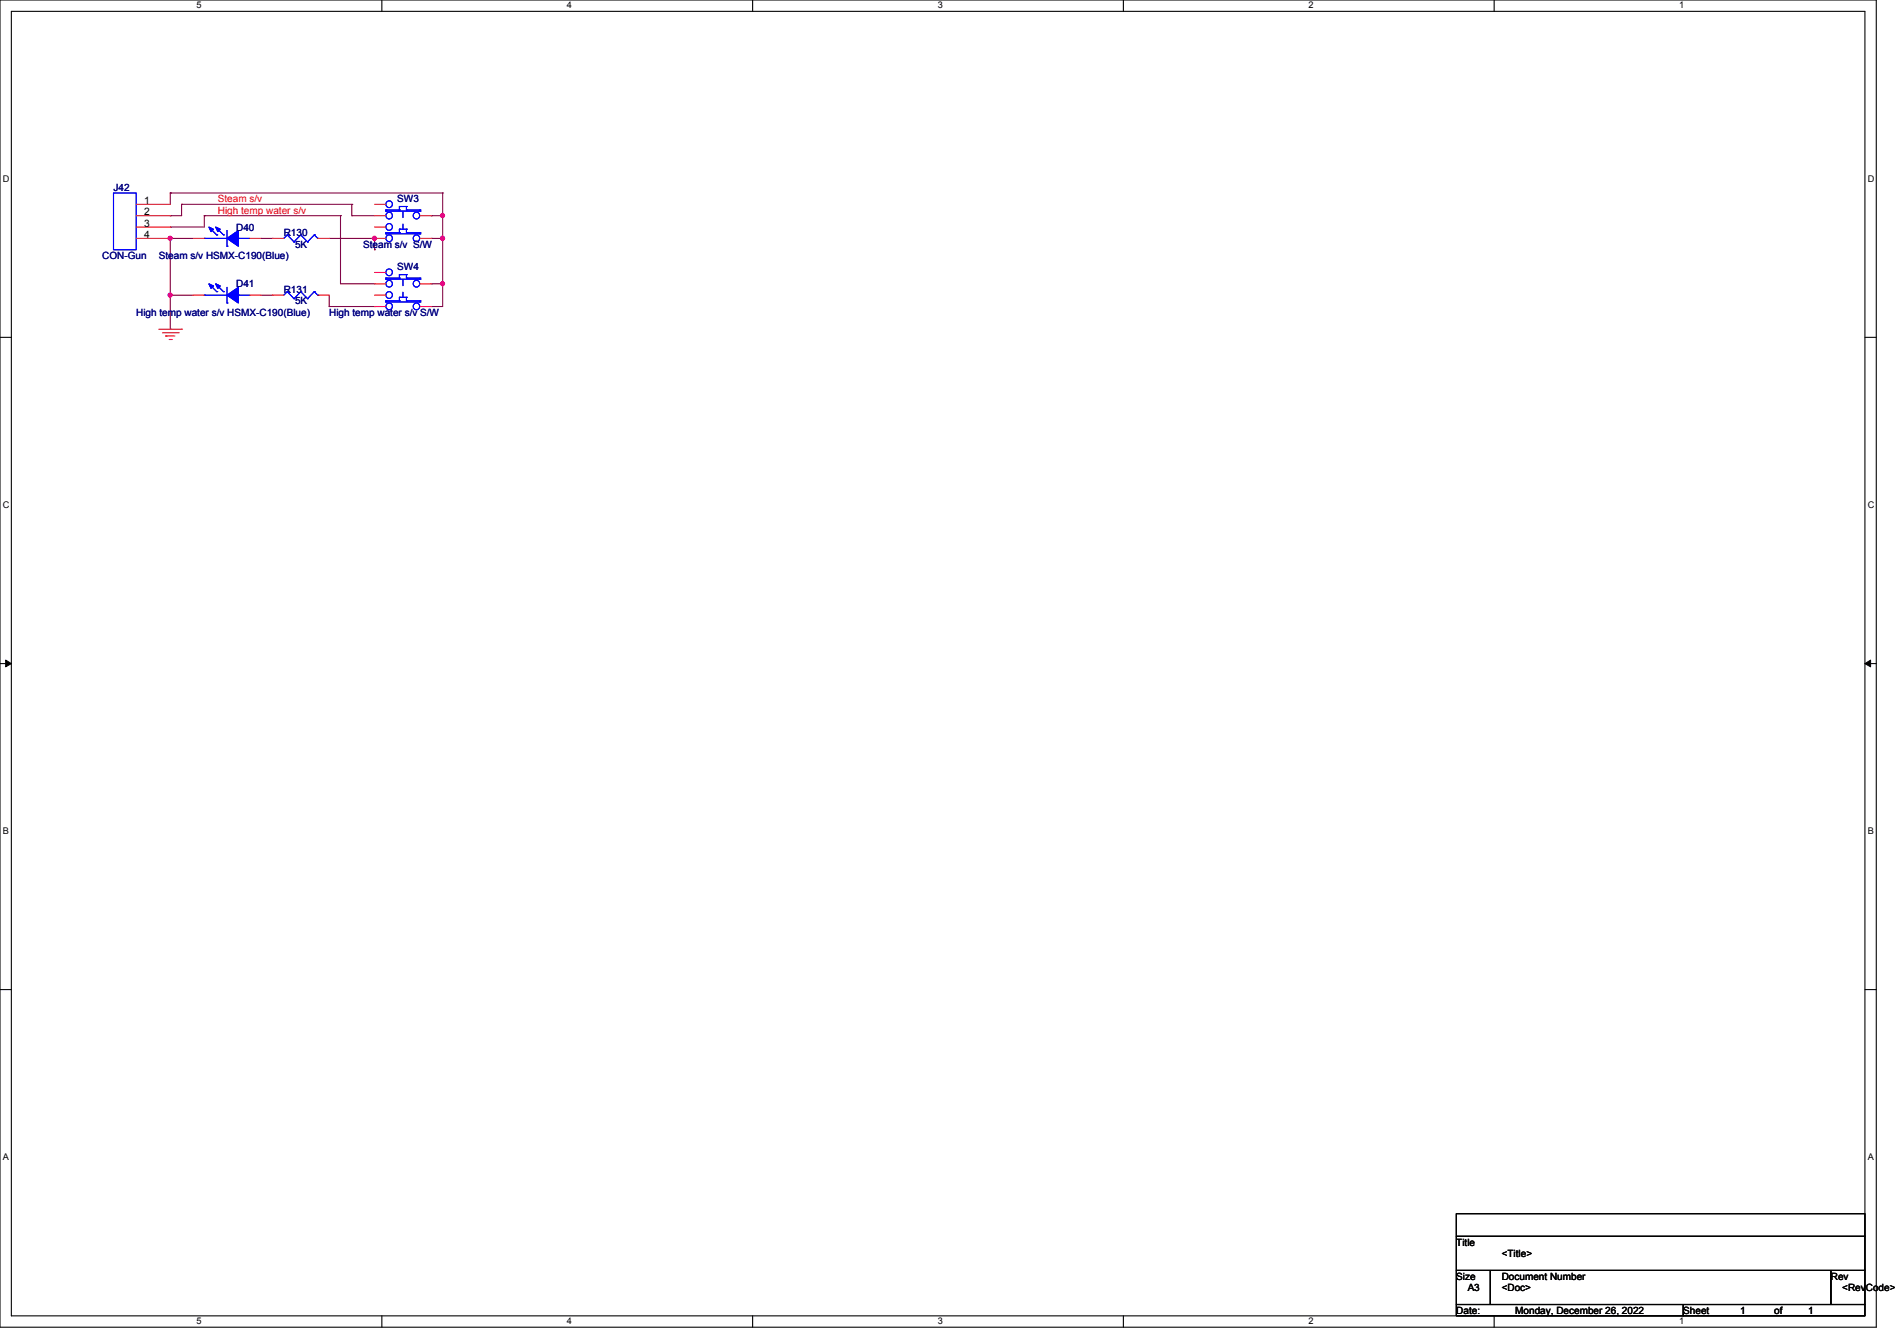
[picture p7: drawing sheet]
<svg xmlns="http://www.w3.org/2000/svg" width="297mm" height="210mm" viewBox="0 0 297 210" stroke-linecap="round" stroke-linejoin="round" font-family="sans-serif">
<g fill="none" stroke="#000" stroke-width=".17">
<path d="M0 0h293.6v207.7h-293.6zM1.8 1.8h290v204.2h-290zM59.8 0v1.8M117.8 0v1.8M175.8 0v1.8M233.8 0v1.8M0 52.8h1.8M291.8 52.8h1.8M0 103.9h1.8M291.8 103.9h1.8M0 154.9h1.8M291.8 154.9h1.8"/>
<path d="M227.9 190h63.9v3.5h-63.9zM227.9 193.5h63.9v5.4h-63.9zM227.9 198.9h5.3v5.3h-5.3zM233.2 198.9h53.3v5.3h-53.3zM286.5 198.9h5.3v5.3h-5.3zM59.8 206v1.7M117.8 206v1.7M175.8 206v1.7M227.9 204.2h35.5v1.8h-35.5zM233.8 206v1.7M263.4 204.2h28.4v1.8h-28.4z"/>
</g>
<path d="M.9 103.3l.9 .6-.9 .5zM291.8 103.9l.9-.6v1.1z" fill="#000" stroke="#000" stroke-width=".16"/>
<g fill="none" stroke="#800040" stroke-width=".17">
<path d="M26.6 30.2h.1M26.6 37.3h.1M26.6 35.5h.1M26.6 33.8h.1M26.6 30.2h42.7M26.6 37.3h3.6M26.6 30.2v1.8M26.6 37.3v14.2M28.4 32h.1M28.4 32v1.8h-1.8M28.4 32h26.7M32 33.8h.1"/>
<path d="M32 33.8h21.3M32 33.8v1.7h-5.4M40.8 37.3h1.8M42.6 37.3h.1M51.5 37.3h7.1M53.3 33.8h.1M53.3 33.8v10.6h5.3M55.1 33.8h.1M55.1 32h.1M55.1 33.8h3.5M55.1 32v1.8M58.6 37.3h.1"/>
<path d="M58.6 39.1h.1M58.6 37.3v1.8M67.5 33.8h.1M67.5 37.3h.1M67.5 33.8h1.8M67.5 37.3h1.8M69.3 30.2h.1M69.3 33.8h.1M69.3 37.3h.1M69.3 30.2v17.8h-1.8M26.6 46.2h.1M26.6 51.5h.1"/>
<path d="M26.6 46.2h3.6M40.8 46.2h1.8M42.6 46.2h.1M51.5 48h.1M51.5 48h7.1M51.5 46.2v1.8M58.6 44.4h.1M58.6 48h.1M67.5 44.4h.1M67.5 48h.1M67.5 44.4h1.8M69.3 44.4h.1"/>
</g>
<g fill="#f0f" stroke="#f0f" stroke-width=".17">
<circle cx="69.2" cy="37.3" r=".32"/>
<circle cx="69.2" cy="33.7" r=".32"/>
<circle cx="69.2" cy="44.4" r=".32"/>
<circle cx="58.6" cy="37.3" r=".32"/>
<circle cx="26.6" cy="37.3" r=".32"/>
<circle cx="26.6" cy="46.2" r=".32"/>
</g>
<g fill="none" stroke="#f00" stroke-width=".17">
<path d="M21.3 32h5.3M21.3 33.8h5.3M21.3 35.5h5.3M21.3 37.3h5.3M30.2 37.3h1.8M39.1 37.3h1.7M42.6 37.3h1.8M49.7 37.3h1.8M58.6 32h1.8M58.6 33.8h1.8M58.6 35.5h1.8M58.6 37.3h1.8"/>
<path d="M65.7 33.8h1.8M65.7 37.3h1.8M24.9 51.5h3.5M25.4 52.1h2.5M25.9 52.6h.1M25.9 52.6h1.5M26.5 53.1h.3M26.8 53.1h.1M27.9 52.1h.1M28.4 51.5h.1M30.2 46.2h1.8M39.1 46.2h1.7"/>
<path d="M42.6 46.2h1.8M49.7 46.2h1.8M58.6 44.4h1.8M58.6 42.6h1.8M58.6 48h1.8M58.6 46.2h1.8M65.7 44.4h1.8M65.7 48h1.8"/>
</g>
<g fill="none" stroke="#00f" stroke-width=".17">
<path d="M17.8 30.2h3.5v8.9h-3.5zM32 37.3h.1M32 37.3h3.5M32.9 35.7l1 1.1M33.9 36.8h.1M33.9 35.7l1.1 1.1M35 36.8h.1M35.5 38.5h.1M35.5 36.1v2.4M37.3 37.3h.1M37.3 37.3h1.8M45 36.8h.1"/>
<path d="M45 36.8l-.6 .5M45 36.8l1 1.1M46 37.9h.1M47.1 36.8h.1M47.1 36.8l-1.1 1.1M47.1 36.8l1 1.1M48.1 37.9h.1M49.2 36.8h.1M49.2 36.8l-1.1 1.1M49.2 36.8l.5 .5M49.7 37.3h.1M60.4 33h.1"/>
<path d="M60.4 32.9h.1M60.4 36.4h.1M60.4 36.6h.1M60.4 33h5.3M60.4 32.9v.1M60.4 36.4v.2M60.4 32.9h2.1M60.4 36.4h2.1M60.4 36.6h5.3M62.5 32.9h.1M62.5 32.3h.1M62.5 35.9h.1"/>
<path d="M62.5 36.4h.1M62.5 32.3v.6M62.5 35.9v.5M62.5 32.3h1.1M62.5 35.9h1.1M63.6 32.3h.1M63.6 32.9h.1M63.6 36.4h.1M63.6 35.9h.1M63.6 32.9h2.1M63.6 32.3v.6M63.6 35.9v.5"/>
<path d="M63.6 36.4h2.1M65.7 32.9h.1M65.7 33h.1M65.7 36.6h.1M65.7 36.4h.1M65.7 32.9v.1M65.7 36.4v.2M32 46.2h.1M32 46.2h3.5M32.9 44.6l1 1.1M33.9 45.7h.1M33.9 44.6l1.1 1.1"/>
<path d="M35 45.7h.1M35.5 47.4h.1M35.5 45v2.4M37.3 46.2h.1M37.3 46.2h1.8M45 45.7h.1M45 45.7l-.6 .5M45 45.7l1 1.1M46 46.8h.1M47.1 45.7h.1M47.1 45.7l-1.1 1.1M47.1 45.7l1 1.1"/>
<path d="M48.1 46.8h.1M49.2 45.7h.1M49.2 45.7l-1.1 1.1M49.2 45.7l.5 .5M49.7 46.2h.1M60.4 43.7h.1M60.4 43.5h.1M60.4 47.1h.1M60.4 47.3h.1M60.4 43.5v.2M60.4 47.1v.2M60.4 43.7h5.3"/>
<path d="M60.4 43.5h2.1M60.4 47.1h2.1M60.4 47.3h5.3M62.5 43.5h.1M62.5 43h.1M62.5 46.5h.1M62.5 47.1h.1M62.5 43v.5M62.5 46.5v.6M62.5 43h1.1M62.5 46.5h1.1M63.6 43h.1"/>
<path d="M63.6 43.5h.1M63.6 47.1h.1M63.6 46.5h.1M63.6 43v.5M63.6 46.5v.6M63.6 43.5h2.1M63.6 47.1h2.1M65.7 43.5h.1M65.7 43.7h.1M65.7 47.3h.1M65.7 47.1h.1M65.7 43.5v.2"/>
<path d="M65.7 47.1v.2"/>
<circle cx="60.9" cy="33.7" r=".52"/>
<circle cx="60.9" cy="32" r=".52"/>
<circle cx="60.9" cy="35.5" r=".52"/>
<circle cx="60.9" cy="37.3" r=".52"/>
<circle cx="65.2" cy="33.7" r=".52"/>
<circle cx="65.2" cy="37.3" r=".52"/>
<circle cx="60.9" cy="46.2" r=".52"/>
<circle cx="60.9" cy="48" r=".52"/>
<circle cx="60.9" cy="42.6" r=".52"/>
<circle cx="60.9" cy="44.4" r=".52"/>
<circle cx="65.2" cy="44.4" r=".52"/>
<circle cx="65.2" cy="48" r=".52"/>
</g>
<path d="M63 33v2.9M63 35.9h.1M63 43.7v2.8M63 46.5h.1" fill="none" stroke="#00f" stroke-width=".16" stroke-dasharray="1 1 1 1 1 1 1 1"/>
<g fill="#00f" stroke="#00f" stroke-width=".17">
<path d="M35.5 37.3l1.8-1.2v2.4z" fill-rule="evenodd"/>
<path d="M32.7 35.5l.7 .4-.4 .4z" fill-rule="evenodd"/>
<path d="M33.7 35.5l.8 .4-.4 .4z" fill-rule="evenodd"/>
<path d="M35.5 37.3l1.8-1.2v2.4z" fill-rule="evenodd"/>
<path d="M32.7 35.5l.7 .4-.4 .4z" fill-rule="evenodd"/>
<path d="M33.7 35.5l.8 .4-.4 .4z" fill-rule="evenodd"/>
<path d="M35.5 46.2l1.8-1.2v2.4z" fill-rule="evenodd"/>
<path d="M32.7 44.4l.7 .4-.4 .3z" fill-rule="evenodd"/>
<path d="M33.7 44.4l.8 .4-.4 .3z" fill-rule="evenodd"/>
<path d="M35.5 46.2l1.8-1.2v2.4z" fill-rule="evenodd"/>
<path d="M32.7 44.4l.7 .4-.4 .3z" fill-rule="evenodd"/>
<path d="M33.7 44.4l.8 .4-.4 .3z" fill-rule="evenodd"/>
</g>
<g font-size="1.6" fill="#000080">
<text x="17.8" y="29.9">J42</text>
<text x="62.2" y="31.6">SW3</text>
<text x="16" y="40.5">CON-Gun</text>
<text x="24.9" y="40.5">Steam s/v HSMX-C190(Blue)</text>
<text x="37" y="36.1">D40</text>
<text x="44.4" y="37">R130</text>
<text x="46.2" y="38.8">5K</text>
<text x="56.8" y="38.8">Steam s/v S/W</text>
<text x="37" y="45">D41</text>
<text x="44.4" y="45.9">R131</text>
<text x="46.2" y="47.6">5K</text>
<text x="62.2" y="42.3">SW4</text>
<text x="21.3" y="49.4">High temp water s/v HSMX-C190(Blue)</text>
<text x="51.5" y="49.4">High temp water s/v S/W</text>
</g>
<g font-size="1.6">
<text x="22.5" y="31.9">1</text>
<text x="22.5" y="33.7">2</text>
<text x="22.5" y="35.5">3</text>
<text x="22.5" y="37.3">4</text>
<text x="227.9" y="195">Title</text>
<text x="235" y="196.7">&lt;Title&gt;</text>
<text x="227.9" y="200.3">Size</text>
<text x="229.7" y="202.1">A3</text>
<text x="235" y="200.3">Document Number</text>
<text x="235" y="202.1">&lt;Doc&gt;</text>
<text x="286.5" y="200.3">Rev</text>
<text x="288.3" y="202.1">&lt;RevCode&gt;</text>
<text x="227.9" y="205.6">Date:</text>
<text x="237.1" y="205.6">Monday, December 26, 2022</text>
<text x="263.4" y="205.6">Sheet</text>
<text x="272.3" y="205.6">1</text>
<text x="277.6" y="205.6">of</text>
<text x="282.9" y="205.6">1</text>
</g>
<g font-size="1.6" fill="#f00">
<text x="34.1" y="31.6">Steam s/v</text>
<text x="34.1" y="33.4">High temp water s/v</text>
</g>
<g font-size="1.4">
<text x="30.7" y="1.3">5</text>
<text x="88.7" y="1.3">4</text>
<text x="146.7" y="1.3">3</text>
<text x="204.8" y="1.3">2</text>
<text x="262.8" y="1.3">1</text>
<text x=".5" y="28.4">D</text>
<text x="292.3" y="28.4">D</text>
<text x=".5" y="79.5">C</text>
<text x="292.3" y="79.5">C</text>
<text x=".5" y="130.5">B</text>
<text x="292.3" y="130.5">B</text>
<text x=".5" y="181.6">A</text>
<text x="292.3" y="181.6">A</text>
<text x="30.7" y="207.3">5</text>
<text x="88.7" y="207.3">4</text>
<text x="146.7" y="207.3">3</text>
<text x="204.8" y="207.3">2</text>
<text x="262.8" y="207.3">1</text>
</g>
</svg>
